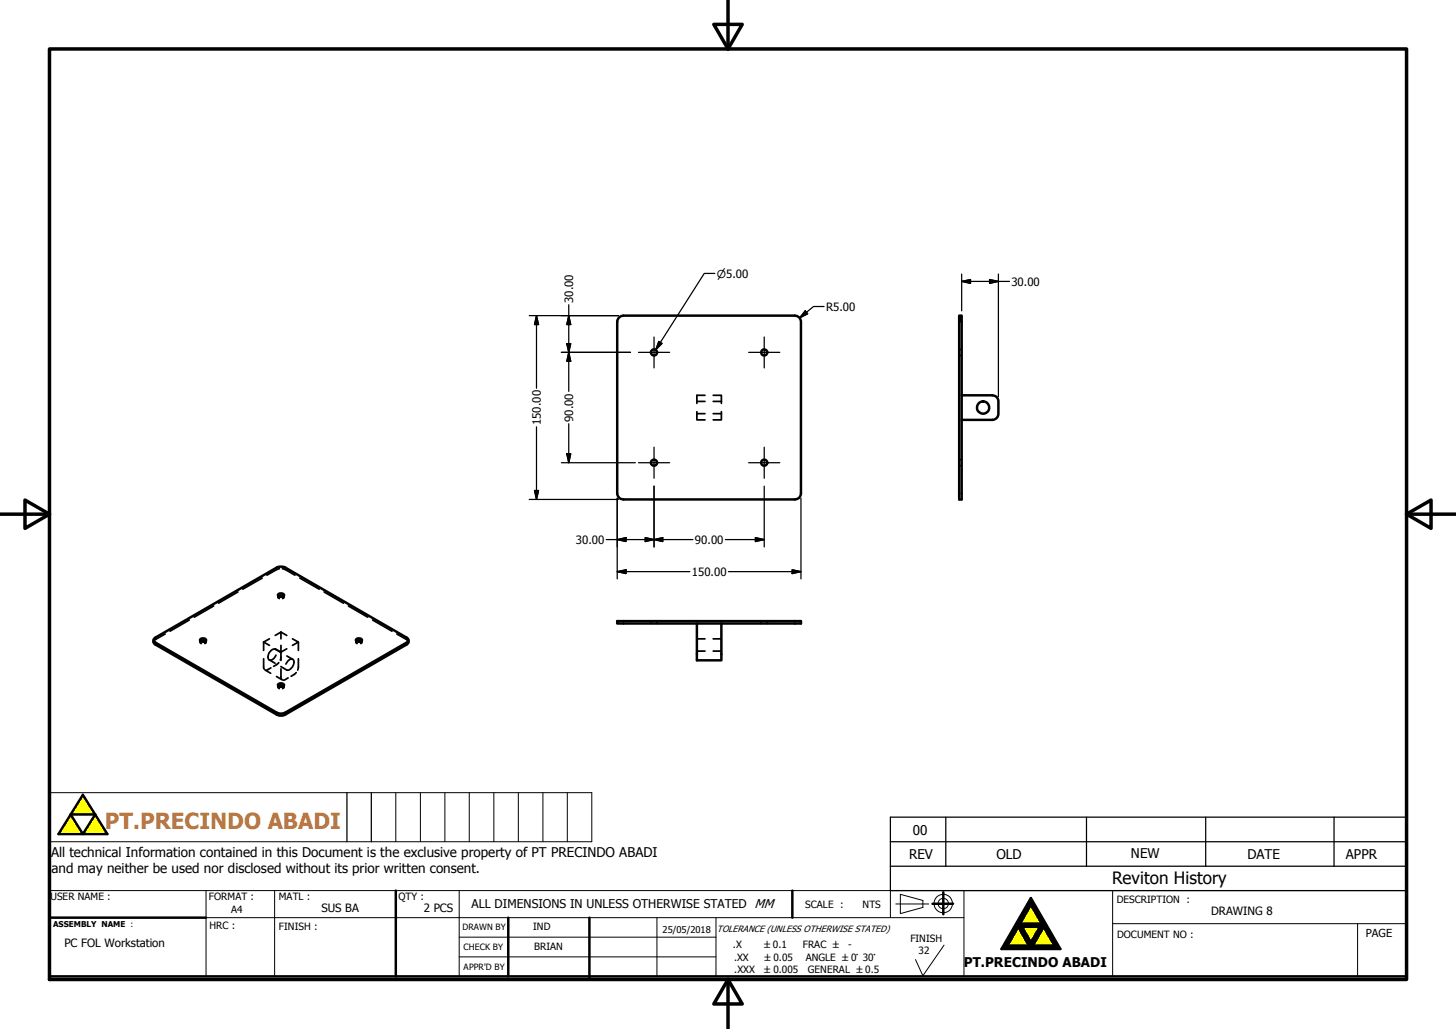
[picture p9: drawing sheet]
<svg xmlns="http://www.w3.org/2000/svg" width="297mm" height="210mm" viewBox="0 0 297 210" stroke-linecap="round" stroke-linejoin="round" font-family="sans-serif">
<g fill="none" stroke="#000" stroke-width=".36">
<path d="M195.7 71.3h.2M195.7 72.5h.2M196 71.3h.2M196 72.5h.2M142.2 84.4h1.6M142.2 81.9h1.6M142.2 84v1.7h1.6M143.8 80.7h-1.6v1.6M145.5 80.7h1.7v1.6M145.5 84.4h1.7M145.5 81.9h1.7M147.2 84v1.7h-1.7"/>
<path d="M195.7 93.8h.2M195.7 95h.2M196 93.8h.2M196 95h.2M53.5 118l-4 2.2M57 116.1l-.6 .1-1.9 1.2M57.6 116.1l.6 .1 2 1.2M61.2 118l3.9 2.2M31.4 130.8l-.1 .2M33.7 129.4l-2.2 1.2M38.6 126.5l-3.9 2.3M40.8 130.6v.2"/>
<path d="M40.8 130.9v.1M40.9 130.8l-.1 .3 .3 .2M41.9 130.8l.1 .3-.2 .2M42.1 130.6v.2M42.1 130.9v.1M43.6 123.7l-4 2.2M48.5 120.8l-3.9 2.3M53.8 134.4l.1 2.1M53.8 131v1.7M53.8 131l1.2 .7M54.1 136.7l1.1 .7M54.9 134.6l1.2 .7"/>
<path d="M55 130.4l-1.2 .6M55.3 136.3l-1 .5M56.2 132.4l1.1 .7 1.2-.7M56.2 132.5l1.2 .7M56.2 132.5a1.38 1.38 0 0 0-1.3 .7 1.38 1.38 0 0 0 .1 1.5 1.32 1.32 0 0 0 1.3-1M56.4 138l1.2 .7M56.7 121.4v.2M56.7 121.7v.2M56.7 139.8v.1M56.8 121.6l-.1 .4 .3 .2M56.9 135.2l-1.1 .8M57.3 136l1.2 .7"/>
<path d="M57.3 134.1l-.1 .6M57.3 136.5v1.7l.1 .4M57.3 129l-1.1 .7M57.3 129v1.4M57.3 131.7v3.1M57.3 129l1.2 .7M57.8 121.6l.1 .4-.2 .2M58 121.4v.2M58 121.7v.2M58 139.8v.1M58.3 135.5a1.21 1.21 0 0 1 1.5-.9 1.57 1.57 0 0 1-1.2 2.2l-.1-.1M58.5 133.9l1.2 .7"/>
<path d="M58.8 138.3l-1 .5M59.7 130.4l1.2 .6-1.2 .7M60.4 137.2l-1 .8M60.9 134.4l-.2 2.3M60.9 131v1.7M66.1 120.8l4 2.3M71.1 123.7l3.9 2.2M72.6 130.6v.2M72.6 130.9v.1M72.7 130.8l-.1 .3 .3 .2M73.7 130.8l.1 .3-.2 .2M73.8 130.6v.2"/>
<path d="M73.8 130.9v.1M76 126.5l4 2.3M81 129.4l2.1 1.2M83.2 130.8l.1 .2M132.8 126.7v.2M132.8 127.1v.1M134 126.7v.2M134 127.1v.1M142.2 132.9h1.6M142.2 130.4h1.6M145.5 132.9h1.7M145.5 130.4h1.7"/>
<path d="M155.3 126.7v.2M155.3 127.1v.1M156.5 126.7v.2M156.5 127.1v.1M56.7 140.1v.1M56.8 140l-.1 .3 .3 .2M57.8 140l.1 .3-.2 .2M58 140.1v.1"/>
</g>
<g fill="none" stroke="#000" stroke-width=".51">
<path d="M126.3 64.8l.9-.4h35a1.26 1.26 0 0 1 1.2 1.3v35a1.23 1.23 0 0 1-1.2 1.2h-35a1.26 1.26 0 0 1-1.3-1.2v-35zM195.7 64.4h.5v37.5h-.5zM196.2 80.7h6.2a1.23 1.23 0 0 1 1.3 1.2v2.5a1.26 1.26 0 0 1-1.3 1.3h-6.2M31.3 130.6l.1 .6 .3 .3 24.7 14.3a1.93 1.93 0 0 0 1.8 0l24.7-14.3 .4-.3v-.6M31.4 130.3l25-14.5a2.12 2.12 0 0 1 1.8 0l24.7 14.3a.53 .53 0 0 1 .4 .5 .53 .53 0 0 1-.4 .5l-24.7 14.3a1.93 1.93 0 0 1-1.8 0l-24.7-14.3-.3-.3zM40.9 130.8l.4-.1 .6 .1M40.9 130.4a.74 .74 0 0 1 1.2 .3 .7 .7 0 0 1-1.3-.2zM56.7 121.3a.74 .74 0 0 1 1.3 .2 .69 .69 0 0 1-.7 .3 .69 .69 0 0 1-.6-.5zM56.7 139.7a.73 .73 0 0 1 1.3 .1 .67 .67 0 0 1-.7 .4 .67 .67 0 0 1-.6-.5zM56.8 121.6l.4-.1 .6 .1M72.7 130.8l.4-.1 .6 .1M72.7 130.4a.57 .57 0 0 1 .7-.2 .57 .57 0 0 1 .4 .6 .68 .68 0 0 1-1.2-.3z"/>
<path d="M125.9 126.7h37.5v.5h-37.5zM142.2 127.2v7.5h5v-7.5M56.8 140l.4-.2 .6 .2M14.4 166.2h5l-2.5 4zM16.9 162.2l5 8h-10zM10.1 187.3h31.9M80.7 181.7v17.5M103.7 187.3v11.9M120.2 187.3v12.6M161.6 181.7v5.6M190.2 184.4h4.2M192.4 182.1v4.5"/>
<path d="M207.7 189.2l2.2 3.8h-4.4zM208.5 189.2h3.6l-1.8 3.1zM210.3 183.3l6 10.4h-12zM210.3 184.7l2.2 3.8h-4.4zM212.9 189.2l2.2 3.8h-4.4zM287 188.5v10.7h-276.9"/>
<circle cx="133.4" cy="71.9" r=".63"/>
<circle cx="155.9" cy="71.9" r=".63"/>
<circle cx="133.4" cy="94.4" r=".62"/>
<circle cx="155.9" cy="94.4" r=".62"/>
<circle cx="200.6" cy="83.2" r="1.26"/>
</g>
<g fill="#ff0" stroke="#ff0" stroke-width=".2">
<path d="M16.9 162.2l2.5 4h-5z"/>
<path d="M19.4 166.2l2.5 4h-5z"/>
<path d="M14.4 166.2l2.5 4h-5z"/>
<path d="M210.3 184.7l2.2 3.8h-4.4z"/>
<path d="M207.7 189.2l2.2 3.8h-4.4z"/>
<path d="M212.9 189.2l2.2 3.8h-4.4z"/>
<path d="M208.5 189.2h3.6l-1.8 3.1z"/>
</g>
<g fill="#000" stroke="#000" stroke-width=".2">
<path d="M207.7 189.2l-2.2 3.8-1.2 .7zM208.1 188.5l-3.8 5.2zM210.3 183.3l-2.2 5.2-3.8 5.2zM208.1 188.5l.4 .7h-.8zM208.1 188.5l4 .7h-3.6zM210.3 183.3v1.4l-2.2 3.8zM207.7 189.2h.8l1.8 3.1zM204.3 193.7l1.2-.7h4.4zM207.7 189.2l2.6 3.1-.4 .7zM210.3 192.3l.4 .7h-.8zM212.1 189.2h.8l-2.6 3.1zM210.3 183.3l2.2 5.2-2.2-3.8z"/>
<path d="M210.3 183.3l6 10.4-3.8-5.2zM209.9 193l6.4 .7zM210.7 193h4.4l1.2 .7zM212.9 189.2l-2.2 3.8-.4-.7zM208.1 188.5h4.4l-.4 .7zM212.5 188.5l3.8 5.2zM212.5 188.5l.4 .7h-.8zM212.9 189.2l3.4 4.5-1.2-.7zM204.3 193.7l5.6-.7 6.4 .7z"/>
</g>
<path d="M148.5 0v10M10.1 10h276.9v189.9h-276.9zM145.6 5h5.8l-2.9 5zM.1 104.9h10M5.1 102l5 2.9-5 2.9zM287 104.9l4.9-2.9v5.8zM287 104.9h9.9M148.5 199.9l2.9 5h-5.8zM148.5 199.9v10" fill="none" stroke="#000" stroke-width=".71"/>
<g fill="none" stroke="#000" stroke-width=".25">
<path d="M145.8 55.8h-2.1l-9.9 15.6M196.2 55.9v7.5M196.2 57.4l1.8-.4v.8zM196.2 57.4h9.7M201.9 57l1.8 .4-1.8 .4zM203.7 55.9v25M108 64.4h18.2M109.4 64.4l.5 1.8h-.9zM109.4 64.4v14.8M115.6 70.1h.8l-.4 1.8zM116 62.2v17.7M116 71.9l.4 1.8h-.8z"/>
<path d="M116 64.4l.4 1.8h-.8zM128.6 71.9h-14.1M130.3 71.9h6.3M133.4 68.8v6.3M134.4 69.7l.7 .4-1.3 1.3zM152.7 71.9h6.4M155.9 68.8v6.3M164.3 63.4l.5 .6-1.7 .9zM168.1 62.5h-2.1l-2.9 2.4M109.4 87.1v14.8M114.5 94.4h15.1M115.6 92.6h.8l-.4 1.8z"/>
<path d="M116 86.5v7.9M130.3 94.4h6.3M133.4 91.2v6.4M133.4 99.2v12.4M152.7 94.4h6.4M155.9 91.2v6.4M155.9 99.2v12.4M108 101.9h18.2M109 100.1h.9l-.5 1.8zM123.7 110.1h17.7M125.9 101.7v16.4M125.9 110.1l1.8-.4v.8z"/>
<path d="M125.9 116.6l1.8-.3v.8zM131.6 109.7l1.8 .4-1.8 .4zM133.4 110.1l1.8-.4v.8zM140.7 116.6h-14.8M148 110.1h7.9M148.6 116.6h14.8M154.1 109.7l1.8 .4-1.8 .4zM161.6 116.3l1.8 .3-1.8 .5zM163.4 101.7v16.4M70.8 161.8v10M75.8 161.8v10M181.6 171.8h105.4"/>
<path d="M181.6 176.8h105.4M181.6 166.8h105.4v14.9h-105.4zM193 166.8v10M221.7 166.8v10M246 166.8v10M272.2 166.8v10"/>
</g>
<g fill="none" stroke="#000" stroke-width=".2">
<path d="M10.1 161.8h110.6v10h-110.6zM80.7 161.8v10M85.8 161.8v10M90.8 161.8v10M95.7 161.8v10M100.8 161.8v10M105.7 161.8v10M110.8 161.8v10M115.7 161.8v10M42 187.3h154.7M42 181.7v17.5M56 181.7v17.5"/>
<path d="M93.7 195.3h52.4M93.7 191.2h52.4M93.7 181.7v17.5M103.7 191.2v5.1M134 187.3v11.9M146.1 187.3v11.9M181.6 181.7v5.6M182.7 184.5h6.8M183.7 182.5l4.6 1.2v1.5l-4.6 1.2zM192.6 192.9l-4.3 6.2-1.5-3.3M196.7 181.7v17.5M227 188.5h60"/>
<path d="M227 181.7v17.5M277 188.5v10.7M287 181.7h-276.9v17.5"/>
<circle cx="192.4" cy="184.4" r="1.88"/>
<circle cx="192.4" cy="184.4" r="1.05"/>
</g>
<g fill="#000" stroke="#000" stroke-width=".25">
<path d="M196.2 57.4l1.8-.4v.8zM201.9 57l1.8 .4-1.8 .4zM109.4 64.4l.5 1.8h-.9zM115.6 70.1h.8l-.4 1.8zM116 71.9l.4 1.8h-.8zM116 64.4l.4 1.8h-.8zM134.4 69.7l.7 .4-1.3 1.3zM164.3 63.4l.5 .6-1.7 .9zM115.6 92.6h.8l-.4 1.8zM109 100.1h.9l-.5 1.8zM125.9 110.1l1.8-.4v.8zM125.9 116.6l1.8-.3v.8z"/>
<path d="M131.6 109.7l1.8 .4-1.8 .4zM133.4 110.1l1.8-.4v.8zM154.1 109.7l1.8 .4-1.8 .4zM161.6 116.3l1.8 .3-1.8 .5z"/>
</g>
<text font-size="4.5" fill="#bc7643" x="21.4" y="169.1">PT.PRECINDO ABADI</text>
<text font-size="3.5" x="226.9" y="180.5">Reviton History</text>
<g font-size="2.7">
<text x="186.2" y="170.4">00</text>
<text x="10.4" y="175">All technical Information contained in this Document is the exclusive property of PT PRECINDO ABADI</text>
<text x="10.5" y="178.2">and may neither be used nor disclosed without its prior written consent.</text>
<text x="185.5" y="175.3">REV</text>
<text x="203.3" y="175.4">OLD</text>
<text x="230.7" y="175">NEW</text>
<text x="254.5" y="175.2">DATE</text>
<text x="274.6" y="175.2">APPR</text>
<text x="196.6" y="197.3">PT.PRECINDO ABADI</text>
</g>
<text font-size="2.5" x="96.2" y="185.3">ALL DIMENSIONS IN UNLESS OTHERWISE STATED MM</text>
<g font-size="2.3">
<text x="206.3" y="58.3">30.00</text>
<text x="116.9" y="61.8" transform="rotate(-90 116.9 61.8)">30.00</text>
<text x="168.5" y="63.4">R5.00</text>
<text x="110.3" y="86.7" transform="rotate(-90 110.3 86.7)">150.00</text>
<text x="116.9" y="86.1" transform="rotate(-90 116.9 86.1)">90.00</text>
<text x="117.5" y="111">30.00</text>
<text x="141.8" y="111">90.00</text>
<text x="141.1" y="117.5">150.00</text>
<text x="65.6" y="186">SUS BA</text>
<text x="86.5" y="186.1">2 PCS</text>
<text x="247.1" y="186.6">DRAWING 8</text>
<text x="278.6" y="191.1">PAGE</text>
<text x="13.1" y="193.3">PC FOL Workstation</text>
</g>
<text font-size="2.2" x="146.3" y="56.6">⌀5.00</text>
<g font-size="2">
<text x="10.3" y="183.6">USER NAME :</text>
<text x="42.6" y="183.6">FORMAT :</text>
<text x="56.9" y="183.7">MATL :</text>
<text x="81.3" y="183.6">QTY :</text>
<text x="164.3" y="185.3">SCALE :</text>
<text x="176" y="185.3">NTS</text>
<text x="227.8" y="184.3">DESCRIPTION :</text>
<text x="42.7" y="189.6">HRC :</text>
<text x="47.2" y="186.3">A4</text>
<text x="56.9" y="189.9">FINISH :</text>
<text x="108.8" y="189.8">IND</text>
<text x="227.9" y="191.5">DOCUMENT NO :</text>
<text x="109" y="193.9">BRIAN</text>
<text x="149.5" y="193.5">.X</text>
<text x="149.8" y="196">.XX</text>
<text x="155.9" y="193.5">±0.1</text>
<text x="156" y="196">±0.05</text>
<text x="163.8" y="193.5">FRAC ± -</text>
<text x="164.4" y="196">ANGLE ±0° 30°</text>
<text x="185.7" y="192.3">FINISH</text>
<text x="187.4" y="194.6">32</text>
<text x="149.8" y="198.5">.XXX</text>
<text x="155.9" y="198.5">±0.005</text>
<text x="164.8" y="198.5">GENERAL ±0.5</text>
</g>
<g font-size="1.9">
<text x="135.2" y="190.3">25/05/2018</text>
<text x="146.3" y="190.1">TOLERANCE (UNLESS OTHERWISE STATED)</text>
</g>
<g font-size="1.8">
<text x="94.3" y="189.7">DRAWN BY</text>
<text x="94.6" y="197.9">APPR'D BY</text>
<text x="94.6" y="193.9">CHECK BY</text>
</g>
<text font-size="1.6" x="10.8" y="189.2">ASSEMBLY NAME :</text>
</svg>
